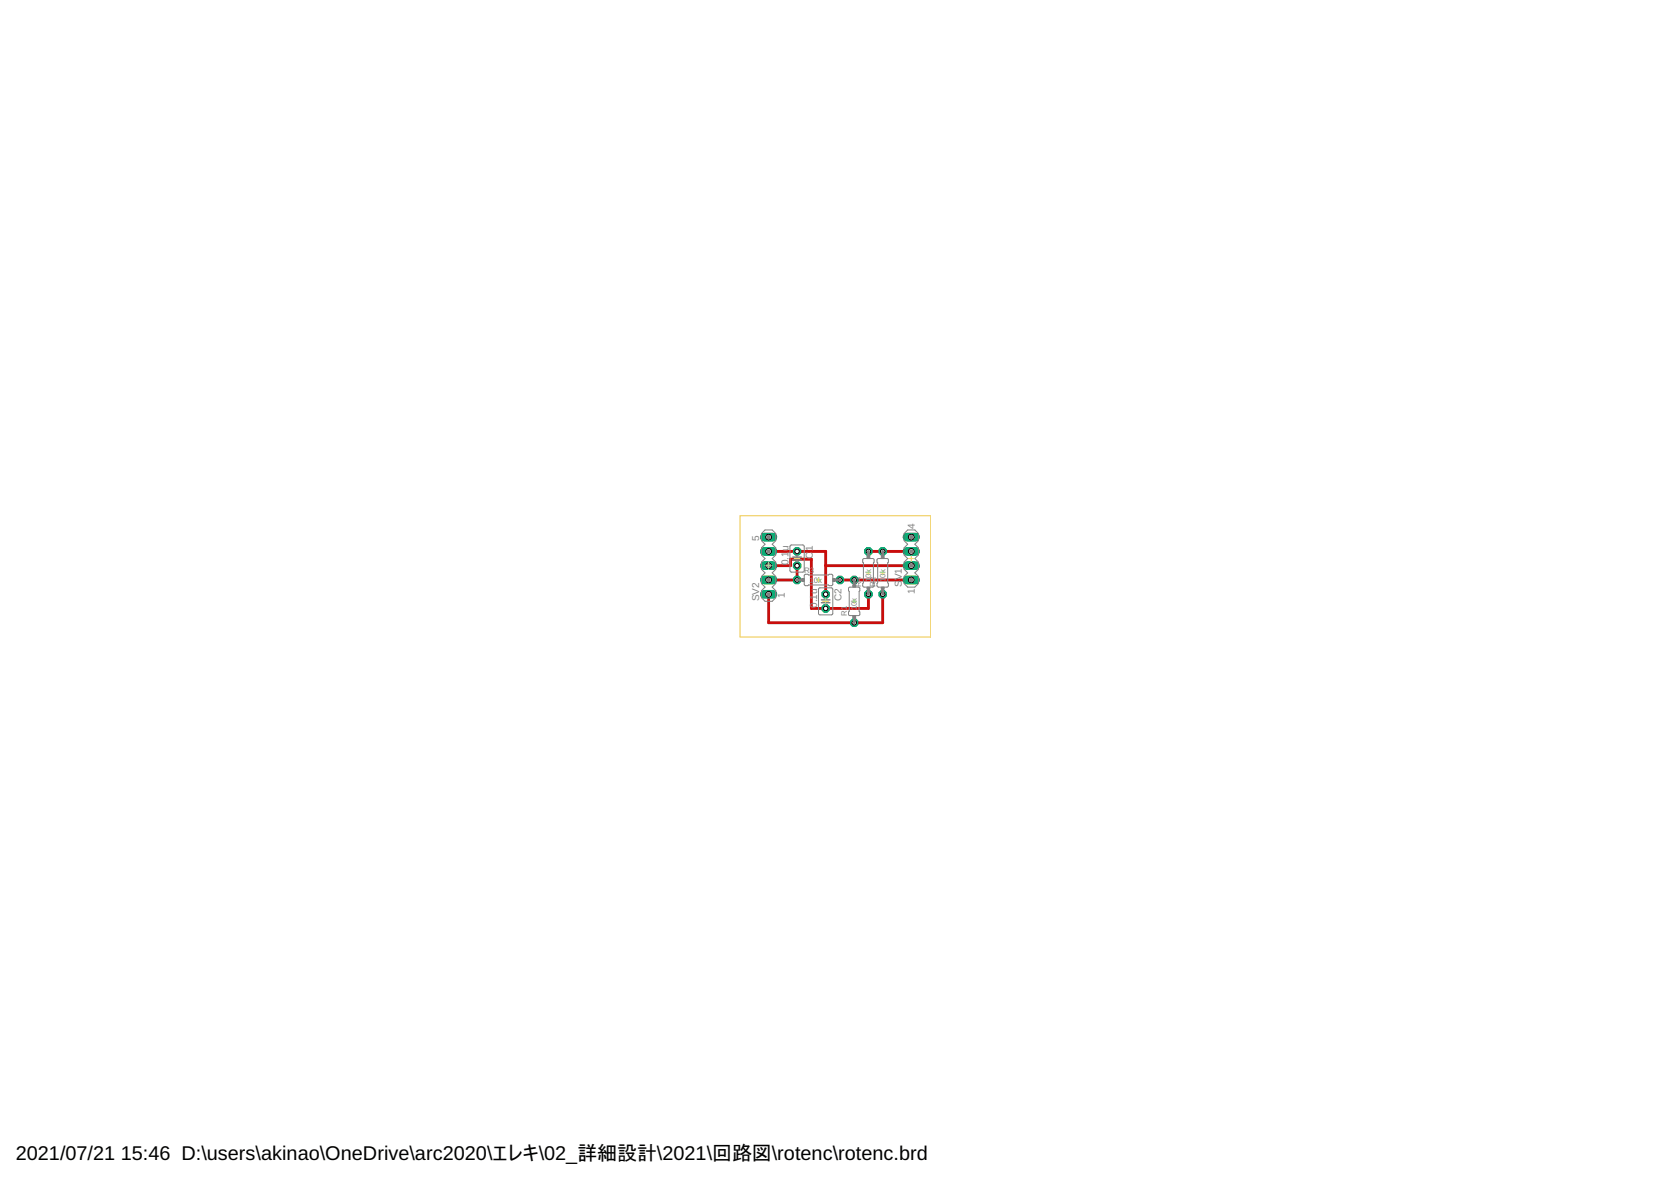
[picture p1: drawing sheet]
<svg xmlns="http://www.w3.org/2000/svg" width="297mm" height="210mm" viewBox="0 0 297 210" stroke-linecap="round" stroke-linejoin="round" font-family="sans-serif">
<circle cx="141.7" cy="98" r=".71" fill="#0dab76" stroke="#0dab76" stroke-width=".18"/>
<circle cx="141.7" cy="98" r=".4" fill="#fff" stroke="#000" stroke-width=".18"/>
<circle cx="141.7" cy="100.5" r=".71" fill="#0dab76" stroke="#0dab76" stroke-width=".18"/>
<circle cx="141.7" cy="100.5" r=".4" fill="#fff" stroke="#000" stroke-width=".18"/>
<circle cx="146.8" cy="105.6" r=".71" fill="#0dab76" stroke="#0dab76" stroke-width=".18"/>
<circle cx="146.8" cy="105.6" r=".4" fill="#fff" stroke="#000" stroke-width=".18"/>
<circle cx="146.8" cy="108.1" r=".71" fill="#0dab76" stroke="#0dab76" stroke-width=".18"/>
<circle cx="146.8" cy="108.1" r=".4" fill="#fff" stroke="#000" stroke-width=".18"/>
<circle cx="151.8" cy="110.7" r=".71" fill="#0dab76" stroke="#0dab76" stroke-width=".18"/>
<circle cx="151.8" cy="110.7" r=".4" fill="#fff" stroke="#000" stroke-width=".18"/>
<circle cx="151.8" cy="103.1" r=".71" fill="#0dab76" stroke="#0dab76" stroke-width=".18"/>
<circle cx="151.8" cy="103.1" r=".4" fill="#fff" stroke="#000" stroke-width=".18"/>
<circle cx="156.9" cy="105.6" r=".71" fill="#0dab76" stroke="#0dab76" stroke-width=".18"/>
<circle cx="156.9" cy="105.6" r=".4" fill="#fff" stroke="#000" stroke-width=".18"/>
<circle cx="156.9" cy="98" r=".71" fill="#0dab76" stroke="#0dab76" stroke-width=".18"/>
<circle cx="156.9" cy="98" r=".4" fill="#fff" stroke="#000" stroke-width=".18"/>
<circle cx="141.7" cy="103.1" r=".71" fill="#0dab76" stroke="#0dab76" stroke-width=".18"/>
<circle cx="141.7" cy="103.1" r=".4" fill="#fff" stroke="#000" stroke-width=".18"/>
<circle cx="149.3" cy="103.1" r=".71" fill="#0dab76" stroke="#0dab76" stroke-width=".18"/>
<circle cx="149.3" cy="103.1" r=".4" fill="#fff" stroke="#000" stroke-width=".18"/>
<circle cx="154.4" cy="105.6" r=".71" fill="#0dab76" stroke="#0dab76" stroke-width=".18"/>
<circle cx="154.4" cy="105.6" r=".4" fill="#fff" stroke="#000" stroke-width=".18"/>
<circle cx="154.4" cy="98" r=".71" fill="#0dab76" stroke="#0dab76" stroke-width=".18"/>
<circle cx="154.4" cy="98" r=".4" fill="#fff" stroke="#000" stroke-width=".18"/>
<path d="M161.2 103.1h1.6" fill="none" stroke="#0dab76" stroke-width="1.5"/>
<circle cx="162" cy="103.1" r=".51" fill="#fff" stroke="#000" stroke-width=".18"/>
<path d="M161.2 100.5h1.6" fill="none" stroke="#0dab76" stroke-width="1.5"/>
<circle cx="162" cy="100.5" r=".51" fill="#fff" stroke="#000" stroke-width=".18"/>
<path d="M161.2 98h1.6" fill="none" stroke="#0dab76" stroke-width="1.5"/>
<circle cx="162" cy="98" r=".51" fill="#fff" stroke="#000" stroke-width=".18"/>
<path d="M161.2 95.5h1.6" fill="none" stroke="#0dab76" stroke-width="1.5"/>
<circle cx="162" cy="95.5" r=".51" fill="#fff" stroke="#000" stroke-width=".18"/>
<path d="M135.9 105.6h1.5" fill="none" stroke="#0dab76" stroke-width="1.5"/>
<circle cx="136.6" cy="105.6" r=".51" fill="#fff" stroke="#000" stroke-width=".18"/>
<path d="M135.9 103.1h1.5" fill="none" stroke="#0dab76" stroke-width="1.5"/>
<circle cx="136.6" cy="103.1" r=".51" fill="#fff" stroke="#000" stroke-width=".18"/>
<path d="M135.9 100.5h1.5" fill="none" stroke="#0dab76" stroke-width="1.5"/>
<circle cx="136.6" cy="100.5" r=".51" fill="#fff" stroke="#000" stroke-width=".18"/>
<path d="M135.9 98h1.5" fill="none" stroke="#0dab76" stroke-width="1.5"/>
<circle cx="136.6" cy="98" r=".51" fill="#fff" stroke="#000" stroke-width=".18"/>
<path d="M135.9 95.5h1.5" fill="none" stroke="#0dab76" stroke-width="1.5"/>
<circle cx="136.6" cy="95.5" r=".51" fill="#fff" stroke="#000" stroke-width=".18"/>
<path d="M136.6 98h10.2v7.6M154.4 98h7.6M136.6 105.6v5.1h20.3v-5.1M136.6 100.5h3.9v-1.1h3.7v8.7h10.2v-2.5M141.7 100.5v2.6h-5.1M146.8 100.5h15.2M149.3 103.1h12.7" fill="none" stroke="#c90d0c" stroke-width=".51"/>
<circle cx="141.7" cy="98" r=".71" fill="#0dab76" stroke="#0dab76" stroke-width=".18"/>
<circle cx="141.7" cy="98" r=".4" fill="#fff" stroke="#000" stroke-width=".18"/>
<circle cx="141.7" cy="100.5" r=".71" fill="#0dab76" stroke="#0dab76" stroke-width=".18"/>
<circle cx="141.7" cy="100.5" r=".4" fill="#fff" stroke="#000" stroke-width=".18"/>
<circle cx="146.8" cy="105.6" r=".71" fill="#0dab76" stroke="#0dab76" stroke-width=".18"/>
<circle cx="146.8" cy="105.6" r=".4" fill="#fff" stroke="#000" stroke-width=".18"/>
<circle cx="146.8" cy="108.1" r=".71" fill="#0dab76" stroke="#0dab76" stroke-width=".18"/>
<circle cx="146.8" cy="108.1" r=".4" fill="#fff" stroke="#000" stroke-width=".18"/>
<circle cx="151.8" cy="110.7" r=".71" fill="#0dab76" stroke="#0dab76" stroke-width=".18"/>
<circle cx="151.8" cy="110.7" r=".4" fill="#fff" stroke="#000" stroke-width=".18"/>
<circle cx="151.8" cy="103.1" r=".71" fill="#0dab76" stroke="#0dab76" stroke-width=".18"/>
<circle cx="151.8" cy="103.1" r=".4" fill="#fff" stroke="#000" stroke-width=".18"/>
<circle cx="156.9" cy="105.6" r=".71" fill="#0dab76" stroke="#0dab76" stroke-width=".18"/>
<circle cx="156.9" cy="105.6" r=".4" fill="#fff" stroke="#000" stroke-width=".18"/>
<circle cx="156.9" cy="98" r=".71" fill="#0dab76" stroke="#0dab76" stroke-width=".18"/>
<circle cx="156.9" cy="98" r=".4" fill="#fff" stroke="#000" stroke-width=".18"/>
<circle cx="141.7" cy="103.1" r=".71" fill="#0dab76" stroke="#0dab76" stroke-width=".18"/>
<circle cx="141.7" cy="103.1" r=".4" fill="#fff" stroke="#000" stroke-width=".18"/>
<circle cx="149.3" cy="103.1" r=".71" fill="#0dab76" stroke="#0dab76" stroke-width=".18"/>
<circle cx="149.3" cy="103.1" r=".4" fill="#fff" stroke="#000" stroke-width=".18"/>
<circle cx="154.4" cy="105.6" r=".71" fill="#0dab76" stroke="#0dab76" stroke-width=".18"/>
<circle cx="154.4" cy="105.6" r=".4" fill="#fff" stroke="#000" stroke-width=".18"/>
<circle cx="154.4" cy="98" r=".71" fill="#0dab76" stroke="#0dab76" stroke-width=".18"/>
<circle cx="154.4" cy="98" r=".4" fill="#fff" stroke="#000" stroke-width=".18"/>
<path d="M161.2 103.1h1.6" fill="none" stroke="#0dab76" stroke-width="1.5"/>
<circle cx="162" cy="103.1" r=".51" fill="#fff" stroke="#000" stroke-width=".18"/>
<path d="M161.2 100.5h1.6" fill="none" stroke="#0dab76" stroke-width="1.5"/>
<circle cx="162" cy="100.5" r=".51" fill="#fff" stroke="#000" stroke-width=".18"/>
<path d="M161.2 98h1.6" fill="none" stroke="#0dab76" stroke-width="1.5"/>
<circle cx="162" cy="98" r=".51" fill="#fff" stroke="#000" stroke-width=".18"/>
<path d="M161.2 95.5h1.6" fill="none" stroke="#0dab76" stroke-width="1.5"/>
<circle cx="162" cy="95.5" r=".51" fill="#fff" stroke="#000" stroke-width=".18"/>
<path d="M135.9 105.6h1.5" fill="none" stroke="#0dab76" stroke-width="1.5"/>
<circle cx="136.6" cy="105.6" r=".51" fill="#fff" stroke="#000" stroke-width=".18"/>
<path d="M135.9 103.1h1.5" fill="none" stroke="#0dab76" stroke-width="1.5"/>
<circle cx="136.6" cy="103.1" r=".51" fill="#fff" stroke="#000" stroke-width=".18"/>
<path d="M135.9 100.5h1.5" fill="none" stroke="#0dab76" stroke-width="1.5"/>
<circle cx="136.6" cy="100.5" r=".51" fill="#fff" stroke="#000" stroke-width=".18"/>
<path d="M135.9 98h1.5" fill="none" stroke="#0dab76" stroke-width="1.5"/>
<circle cx="136.6" cy="98" r=".51" fill="#fff" stroke="#000" stroke-width=".18"/>
<path d="M135.9 95.5h1.5" fill="none" stroke="#0dab76" stroke-width="1.5"/>
<circle cx="136.6" cy="95.5" r=".51" fill="#fff" stroke="#000" stroke-width=".18"/>
<path d="M136 94.2h1.3l.6 .6v1.3l-.6 .6 .6 .7v1.2l-.6 .7 .6 .6v1.3l-.6 .6 .6 .6v1.3l-.6 .7 .6 .6v1.2l-.6 .7h-1.3l-.6-.7v-1.2l.6-.6-.6-.7v-1.3l.6-.6-.6-.6v-1.3l.6-.6-.6-.7v-1.2l.6-.7-.6-.6v-1.3zM140.5 96.9h2.2l.2 .1 .1 4.4-.2 .3h-2.1l-.3-.2zM141.7 98.5v.5M141.7 99.5v.5M153.4 99.3h1.7l.3 .1v.5l-.1 .1v3.6l.1 .1v.4l-.2 .2-1.6 .1-.2-.2v-.5l.1-.1v-3.6l-.1-.1zM156 99.3h1.7l.2 .1v.5l-.1 .1v3.6l.1 .1v.4l-.1 .2-1.7 .1-.2-.2v-.5l.1-.1v-3.6l-.1-.1zM160.7 94.8l.7-.6h1.2l.7 .6v1.3l-.7 .6 .7 .7v1.2l-.7 .7 .7 .6v1.3l-.7 .6 .7 .6v1.3l-.7 .7h-1.2l-.7-.7v-1.3l.7-.6-.7-.6v-1.3l.7-.6-.7-.7v-1.2l.7-.7-.7-.6zM143 102.1l4.3 .1 .1-.1h.5l.1 .2v1.6l-.2 .2h-.4l-.1-.1h-3.6l-.1 .1h-.5l-.1-.3zM145.6 104.5h2.2l.2 .1v4.4l-.1 .3h-2.1l-.3-.2zM146.8 106.1v.5M146.8 107.1v.5M150.9 104.4h1.7l.2 .1v.5l-.1 .1v3.5l.1 .2v.5l-.1 .1h-1.6l-.2-.1-.1-.5 .2-.2z" fill="none" stroke="#808080" stroke-width=".18"/>
<path d="M140.9 99.5h1.6M140.9 99h1.6M146 107.1h1.5M146 106.6h1.5" fill="none" stroke="#808080" stroke-width=".25"/>
<g fill="#808080" stroke="#808080" stroke-width=".18">
<path d="M151.6 104h.5v.4h-.5z"/>
<path d="M151.6 109.4h.5v.4h-.5z"/>
<path d="M156.7 98.9h.5v.4h-.5z"/>
<path d="M156.7 104.4h.5v.3h-.5z"/>
<path d="M148 102.8h.4v.5h-.4z"/>
<path d="M142.6 102.8h.4v.5h-.4z"/>
<path d="M154.1 98.9h.5v.4h-.5z"/>
<path d="M154.1 104.4h.5v.3h-.5z"/>
<path d="M161.7 100.3h.5v.5h-.5z"/>
<path d="M161.7 102.8h.5v.5h-.5z"/>
<path d="M161.7 97.7h.5v.6h-.5z"/>
<path d="M161.7 95.2h.5v.5h-.5z"/>
<path d="M136.4 102.8h.5v.5h-.5z"/>
<path d="M136.4 105.4h.5v.5h-.5z"/>
<path d="M136.4 100.3h.5v.5h-.5z"/>
<path d="M136.4 95.2h.5v.5h-.5z"/>
<path d="M136.4 97.7h.5v.6h-.5z"/>
</g>
<path d="M154.4 98v.9M156.9 98v.9M141.7 103.1h.9M148.4 103.1h.9M151.8 103.1v.9M151.8 109.8v.9M154.4 104.7v.9M156.9 104.7v.9" fill="none" stroke="#808080" stroke-width=".51"/>
<g fill="none" stroke="#afd134" stroke-width=".18">
<path d="M136.6 99.8v1.4M141.2 99.3h1M141.7 98.7v1.1M161.5 99.3h1M162 98.7v1.1M135.9 100.5h1.4M145.1 103.1h.8M145.5 102.7v.8M146.2 106.9h1.1M146.8 106.4v1M151.5 106.9h.7M151.8 106.5v.8"/>
<path d="M154 101.8h.7M154.4 101.4v.8M156.5 101.8h.8M156.9 101.4v.8"/>
</g>
<path d="M131.6 91.7h33.9v21.5h-33.9z" fill="none" stroke="#eec643" stroke-width=".18"/>
<g font-size="3.5">
<text x="2.8" y="206.1">2021/07/21</text>
<text x="21.5" y="206.1">15:46 D:\users\akinao\OneDrive\arc2020\エレキ\02_詳細設計\2021\回路図\rotenc\rotenc.brd</text>
</g>
<g font-size="1.8" fill="#808080">
<text x="162.6" y="93.9" transform="rotate(-90 162.6 93.9)">4</text>
<text x="135" y="96.1" transform="rotate(-90 135 96.1)">5</text>
<text x="140.2" y="100.5" transform="rotate(-90 140.2 100.5)">0.1</text>
<text x="140.2" y="98" transform="rotate(-90 140.2 98)">u</text>
<text x="144.5" y="99.3" transform="rotate(-90 144.5 99.3)">C</text>
<text x="144.5" y="98" transform="rotate(-90 144.5 98)">1</text>
<text x="135" y="106.9" transform="rotate(-90 135 106.9)">SV2</text>
<text x="139.5" y="106.2" transform="rotate(-90 139.5 106.2)">1</text>
<text x="149.6" y="106.9" transform="rotate(-90 149.6 106.9)">C2</text>
<text x="160.3" y="104.3" transform="rotate(-90 160.3 104.3)">SV1</text>
<text x="162.6" y="105.5" transform="rotate(-90 162.6 105.5)">1</text>
<text x="145.2" y="108.1" transform="rotate(-90 145.2 108.1)">0.1u</text>
</g>
<g font-size="1.4" fill="#808080">
<text x="143" y="101.8">R3</text>
<text x="143.9" y="103.6">1</text>
<text x="144.7" y="103.6">0k</text>
<text x="152.3" y="107.7" transform="rotate(-90 152.3 107.7)">0k</text>
<text x="153.1" y="104.3" transform="rotate(-90 153.1 104.3)">R4</text>
<text x="154.9" y="103.4" transform="rotate(-90 154.9 103.4)">10k</text>
<text x="155.6" y="104.3" transform="rotate(-90 155.6 104.3)">R2</text>
<text x="157.4" y="103.4" transform="rotate(-90 157.4 103.4)">10k</text>
<text x="150.5" y="109.4" transform="rotate(-90 150.5 109.4)">R1</text>
<text x="152.3" y="108.5" transform="rotate(-90 152.3 108.5)">1</text>
</g>
</svg>
